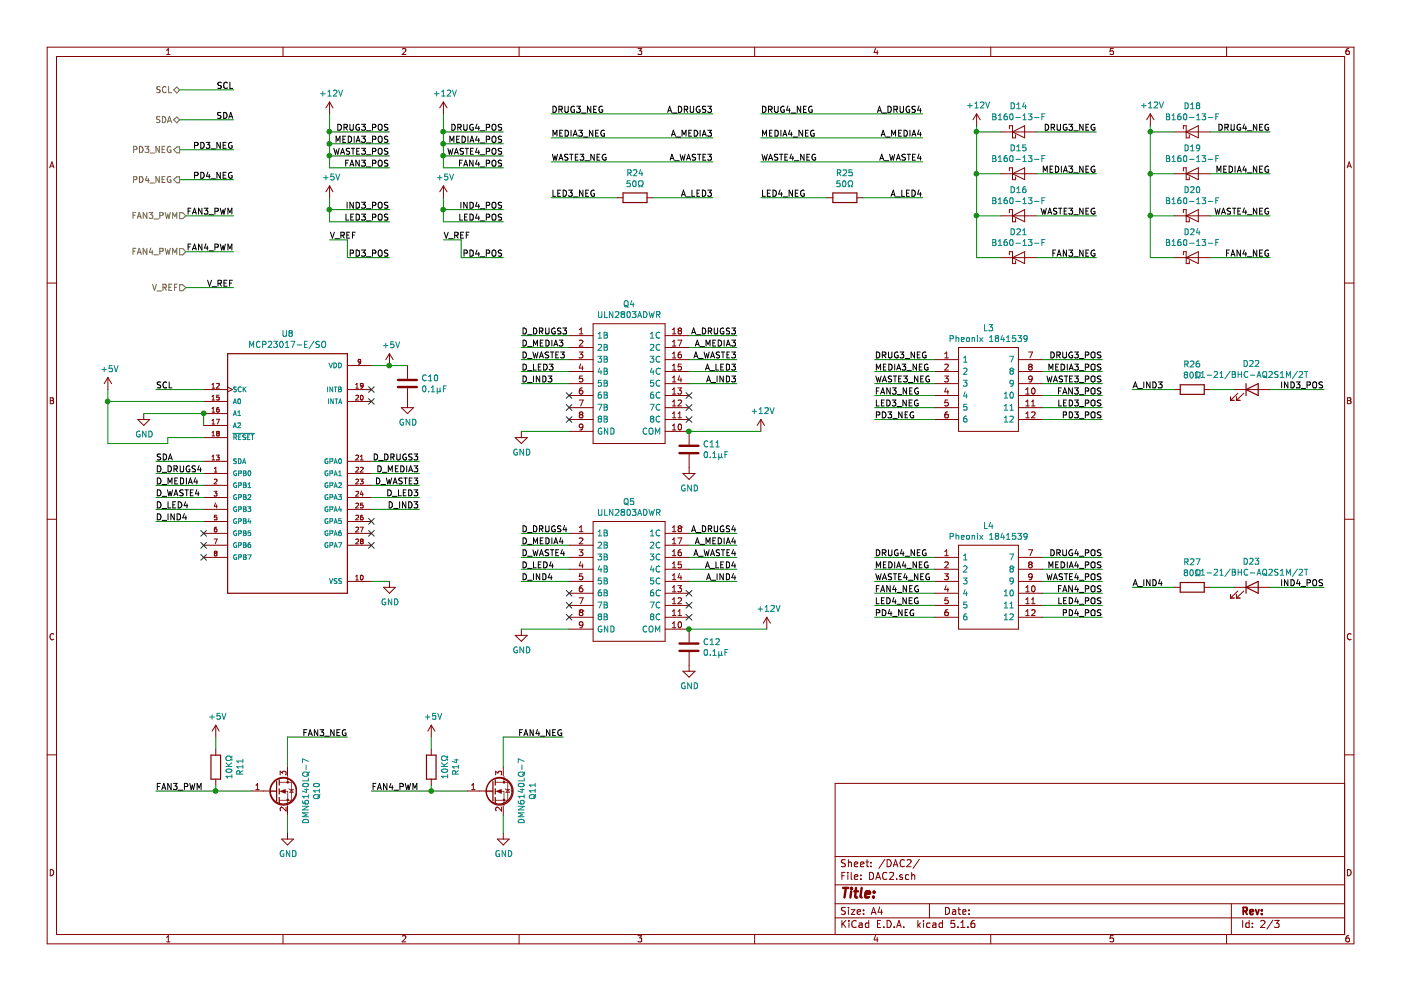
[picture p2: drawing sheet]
EESchema Schematic File Version 4
EELAYER 30 0
EELAYER END
$Descr A4 11693 8268
encoding utf-8
Sheet 2 3
Title ""
Date ""
Rev ""
Comp ""
Comment1 ""
Comment2 ""
Comment3 ""
Comment4 ""
$EndDescr
$Comp
L EVE-PCB-V4-rescue:GND-power-EVE-PCB-rescue #PWR?
U 1 1
P 3250 4850
AR Path="/5CD8860B" Ref="#PWR?"  Part="1" 
AR Path="/5CB20BFC/5CD8860B" Ref="#PWR?"  Part="1" 
AR Path="/5CA7DFAE/5CD8860B" Ref="#PWR?"  Part="1" 
AR Path="/5CA80A88/5CD8860B" Ref="#PWR056"  Part="1" 
F 0 "#PWR056" H 3250 4600 50  0001 C CNN
F 1 "GND" H 3255 4677 50  0000 C CNN
F 2 "" H 3250 4850 50  0001 C CNN
F 3 "" H 3250 4850 50  0001 C CNN
	1    3250 4850
	1    0    0    -1  
$EndComp
NoConn ~ 3100 3250
NoConn ~ 3100 3350
Wire Wire Line
	1700 3450 1700 3550
Connection ~ 1700 3450
$Comp
L EVE-PCB-V4-rescue:GND-power-EVE-PCB-rescue #PWR?
U 1 1
P 1200 3450
AR Path="/5CD88616" Ref="#PWR?"  Part="1" 
AR Path="/5CB20BFC/5CD88616" Ref="#PWR?"  Part="1" 
AR Path="/5CA7DFAE/5CD88616" Ref="#PWR?"  Part="1" 
AR Path="/5CA80A88/5CD88616" Ref="#PWR052"  Part="1" 
F 0 "#PWR052" H 1200 3200 50  0001 C CNN
F 1 "GND" H 1205 3277 50  0000 C CNN
F 2 "" H 1200 3450 50  0001 C CNN
F 3 "" H 1200 3450 50  0001 C CNN
	1    1200 3450
	1    0    0    -1  
$EndComp
Text Label 1300 3250 0    50   ~ 0
SCL
Text Label 1300 3850 0    50   ~ 0
SDA
Text HLabel 1500 750  0    50   BiDi ~ 0
SCL
Text HLabel 1500 1000 0    50   BiDi ~ 0
SDA
Text Label 1950 750  2    50   ~ 0
SCL
Text Label 1950 1000 2    50   ~ 0
SDA
Wire Wire Line
	1200 3450 1700 3450
$Comp
L EVE-PCB-V4-rescue:+5V-power-EVE-PCB-rescue #PWR?
U 1 1
P 900 3250
AR Path="/5CD88623" Ref="#PWR?"  Part="1" 
AR Path="/5CA7DFAE/5CD88623" Ref="#PWR?"  Part="1" 
AR Path="/5CA80A88/5CD88623" Ref="#PWR051"  Part="1" 
F 0 "#PWR051" H 900 3100 50  0001 C CNN
F 1 "+5V" H 915 3423 50  0000 C CNN
F 2 "" H 900 3250 50  0001 C CNN
F 3 "" H 900 3250 50  0001 C CNN
	1    900  3250
	1    0    0    -1  
$EndComp
Wire Wire Line
	3100 4850 3250 4850
$Comp
L EVE-PCB-V4-rescue:+5V-power-EVE-PCB-rescue #PWR?
U 1 1
P 3250 3050
AR Path="/5CD8862B" Ref="#PWR?"  Part="1" 
AR Path="/5CA7DFAE/5CD8862B" Ref="#PWR?"  Part="1" 
AR Path="/5CA80A88/5CD8862B" Ref="#PWR055"  Part="1" 
F 0 "#PWR055" H 3250 2900 50  0001 C CNN
F 1 "+5V" H 3265 3223 50  0000 C CNN
F 2 "" H 3250 3050 50  0001 C CNN
F 3 "" H 3250 3050 50  0001 C CNN
	1    3250 3050
	1    0    0    -1  
$EndComp
Wire Wire Line
	3100 3050 3250 3050
$Comp
L EVE-PCB-V4-rescue:1841539-SamacSys_Parts L?
U 1 1
P 7800 3000
AR Path="/5CA7DFAE/5CD88638" Ref="L?"  Part="1" 
AR Path="/5CA80A88/5CD88638" Ref="L3"  Part="1" 
F 0 "L3" H 8250 3265 50  0000 C CNN
F 1 "Pheonix 1841539" H 8250 3174 50  0000 C CNN
F 2 "SamacSys_Parts:1841539" H 8550 3100 50  0001 L CNN
F 3 "Pheonix 1841539" H 8550 3000 50  0001 L CNN
F 4 "Phoenix Contact PCB Terminal Block" H 8550 2900 50  0001 L CNN "Description"
F 5 "24.2" H 8550 2800 50  0001 L CNN "Height"
F 6 "651-1841539" H 8550 2700 50  0001 L CNN "Mouser Part Number"
F 7 "https://www.mouser.com/Search/Refine.aspx?Keyword=651-1841539" H 8550 2600 50  0001 L CNN "Mouser Price/Stock"
F 8 "Phoenix Contact" H 8550 2500 50  0001 L CNN "Manufacturer_Name"
F 9 "1841539" H 8550 2400 50  0001 L CNN "Manufacturer_Part_Number"
	1    7800 3000
	1    0    0    -1  
$EndComp
$Comp
L EVE-PCB-V4-rescue:ULN2803ADWR-SamacSys_Parts Q?
U 1 1
P 4750 2800
AR Path="/5CA7DFAE/5CD88645" Ref="Q?"  Part="1" 
AR Path="/5CA80A88/5CD88645" Ref="Q4"  Part="1" 
F 0 "Q4" H 5250 3065 50  0000 C CNN
F 1 "ULN2803ADWR" H 5250 2974 50  0000 C CNN
F 2 "Package_SO:SOIC-18W_7.5x11.6mm_P1.27mm" H 5600 2900 50  0001 L CNN
F 3 "ULN2803ADWR" H 5600 2800 50  0001 L CNN
F 4 "Darlington Transistor Array" H 5600 2700 50  0001 L CNN "Description"
F 5 "2.65" H 5600 2600 50  0001 L CNN "Height"
F 6 "595-ULN2803ADWR" H 5600 2500 50  0001 L CNN "Mouser Part Number"
F 7 "https://www.mouser.com/Search/Refine.aspx?Keyword=595-ULN2803ADWR" H 5600 2400 50  0001 L CNN "Mouser Price/Stock"
F 8 "Texas Instruments" H 5600 2300 50  0001 L CNN "Manufacturer_Name"
F 9 "ULN2803ADWR" H 5600 2200 50  0001 L CNN "Manufacturer_Part_Number"
F 10 "C9683" H 4750 2800 50  0001 C CNN "LCSC"
F 11 "SOIC-18_7.5x11.5x1.27P" H 4750 2800 50  0001 C CNN "Package"
	1    4750 2800
	1    0    0    -1  
$EndComp
Text Label 6150 3200 2    50   ~ 0
A_IND3
Text Label 6150 3100 2    50   ~ 0
A_LED3
Text Label 6150 3000 2    50   ~ 0
A_WASTE3
Text Label 6150 2900 2    50   ~ 0
A_MEDIA3
Text Label 6150 2800 2    50   ~ 0
A_DRUGS3
Text Label 4350 3200 0    50   ~ 0
D_IND3
Text Label 4350 3100 0    50   ~ 0
D_LED3
Text Label 4350 3000 0    50   ~ 0
D_WASTE3
Text Label 4350 2900 0    50   ~ 0
D_MEDIA3
Text Label 4350 2800 0    50   ~ 0
D_DRUGS3
Wire Wire Line
	6150 2800 5750 2800
Wire Wire Line
	6150 2900 5750 2900
Wire Wire Line
	6150 3000 5750 3000
Wire Wire Line
	6150 3100 5750 3100
Wire Wire Line
	6150 3200 5750 3200
NoConn ~ 5750 3500
NoConn ~ 4750 3500
$Comp
L EVE-PCB-V4-rescue:+12V-power-EVE-PCB-rescue #PWR?
U 1 1
P 6350 3600
AR Path="/5CA7DFAE/5CD8866E" Ref="#PWR?"  Part="1" 
AR Path="/5CA80A88/5CD8866E" Ref="#PWR065"  Part="1" 
F 0 "#PWR065" H 6350 3450 50  0001 C CNN
F 1 "+12V" H 6365 3773 50  0000 C CNN
F 2 "" H 6350 3600 50  0001 C CNN
F 3 "" H 6350 3600 50  0001 C CNN
	1    6350 3600
	1    0    0    -1  
$EndComp
$Comp
L EVE-PCB-V4-rescue:GND-power-EVE-PCB-rescue #PWR?
U 1 1
P 4350 3600
AR Path="/5CD88675" Ref="#PWR?"  Part="1" 
AR Path="/5CB20BFC/5CD88675" Ref="#PWR?"  Part="1" 
AR Path="/5CA7DFAE/5CD88675" Ref="#PWR?"  Part="1" 
AR Path="/5CA80A88/5CD88675" Ref="#PWR060"  Part="1" 
F 0 "#PWR060" H 4350 3350 50  0001 C CNN
F 1 "GND" H 4355 3427 50  0000 C CNN
F 2 "" H 4350 3600 50  0001 C CNN
F 3 "" H 4350 3600 50  0001 C CNN
	1    4350 3600
	1    0    0    -1  
$EndComp
Wire Wire Line
	4350 3600 4750 3600
Wire Wire Line
	4350 2800 4750 2800
Wire Wire Line
	4350 2900 4750 2900
Wire Wire Line
	4350 3000 4750 3000
Wire Wire Line
	4350 3100 4750 3100
Wire Wire Line
	4350 3200 4750 3200
Text Label 4600 950  0    50   ~ 0
DRUG3_NEG
Text Label 4600 1150 0    50   ~ 0
MEDIA3_NEG
Text Label 4600 1350 0    50   ~ 0
WASTE3_NEG
Text Label 4600 1650 0    50   ~ 0
LED3_NEG
Text Label 3250 1200 2    50   ~ 0
MEDIA3_POS
Text Label 3250 1300 2    50   ~ 0
WASTE3_POS
Text Label 3250 1400 2    50   ~ 0
FAN3_POS
$Comp
L EVE-PCB-V4-rescue:+12V-power-EVE-PCB-rescue #PWR?
U 1 1
P 2750 950
AR Path="/5CA7DFAE/5CD8868C" Ref="#PWR?"  Part="1" 
AR Path="/5CA80A88/5CD8868C" Ref="#PWR053"  Part="1" 
F 0 "#PWR053" H 2750 800 50  0001 C CNN
F 1 "+12V" H 2765 1123 50  0000 C CNN
F 2 "" H 2750 950 50  0001 C CNN
F 3 "" H 2750 950 50  0001 C CNN
	1    2750 950 
	1    0    0    -1  
$EndComp
Wire Wire Line
	2750 950  2750 1100
Wire Wire Line
	3250 1100 2750 1100
Connection ~ 2750 1100
Wire Wire Line
	2750 1100 2750 1200
Wire Wire Line
	3250 1200 2750 1200
Connection ~ 2750 1200
Wire Wire Line
	2750 1200 2750 1300
Wire Wire Line
	3250 1300 2750 1300
Connection ~ 2750 1300
Wire Wire Line
	2750 1300 2750 1400
Wire Wire Line
	3250 1400 2750 1400
Text Label 5950 1650 2    50   ~ 0
A_LED3
Text Label 5950 1350 2    50   ~ 0
A_WASTE3
Text Label 5950 1150 2    50   ~ 0
A_MEDIA3
Text Label 5950 950  2    50   ~ 0
A_DRUGS3
Text Label 9150 1100 2    50   ~ 0
DRUG3_NEG
Text Label 9150 1450 2    50   ~ 0
MEDIA3_NEG
Text Label 9150 1800 2    50   ~ 0
WASTE3_NEG
$Comp
L EVE-PCB-V4-rescue:+12V-power-EVE-PCB-rescue #PWR?
U 1 1
P 8150 1050
AR Path="/5CA7DFAE/5CD886BB" Ref="#PWR?"  Part="1" 
AR Path="/5CA80A88/5CD886BB" Ref="#PWR068"  Part="1" 
F 0 "#PWR068" H 8150 900 50  0001 C CNN
F 1 "+12V" H 8165 1223 50  0000 C CNN
F 2 "" H 8150 1050 50  0001 C CNN
F 3 "" H 8150 1050 50  0001 C CNN
	1    8150 1050
	1    0    0    -1  
$EndComp
$Comp
L EVE-PCB-V4-rescue:BAT43-Diode-EVE-PCB-rescue D?
U 1 1
P 8500 1800
AR Path="/5CA7DFAE/5CD886C1" Ref="D?"  Part="1" 
AR Path="/5CA80A88/5CD886C1" Ref="D16"  Part="1" 
F 0 "D16" H 8500 2016 50  0000 C CNN
F 1 "B160-13-F" H 8500 1925 50  0000 C CNN
F 2 "Diode_SMD:D_SMA" H 8500 1625 50  0001 C CNN
F 3 "B160-13-F" H 8500 1800 50  0001 C CNN
F 4 "C24784" H 8500 1800 50  0001 C CNN "LCSC"
F 5 "SMA,DO-214AC" H 8500 1800 50  0001 C CNN "Package"
	1    8500 1800
	1    0    0    -1  
$EndComp
$Comp
L EVE-PCB-V4-rescue:BAT43-Diode-EVE-PCB-rescue D?
U 1 1
P 8500 1450
AR Path="/5CA7DFAE/5CD886C9" Ref="D?"  Part="1" 
AR Path="/5CA80A88/5CD886C9" Ref="D15"  Part="1" 
F 0 "D15" H 8500 1666 50  0000 C CNN
F 1 "B160-13-F" H 8500 1575 50  0000 C CNN
F 2 "Diode_SMD:D_SMA" H 8500 1275 50  0001 C CNN
F 3 "B160-13-F" H 8500 1450 50  0001 C CNN
F 4 "C24784" H 8500 1450 50  0001 C CNN "LCSC"
F 5 "SMA,DO-214AC" H 8500 1450 50  0001 C CNN "Package"
	1    8500 1450
	1    0    0    -1  
$EndComp
$Comp
L EVE-PCB-V4-rescue:BAT43-Diode-EVE-PCB-rescue D?
U 1 1
P 8500 1100
AR Path="/5CA7DFAE/5CD886D0" Ref="D?"  Part="1" 
AR Path="/5CA80A88/5CD886D0" Ref="D14"  Part="1" 
F 0 "D14" H 8500 1316 50  0000 C CNN
F 1 "B160-13-F" H 8500 1225 50  0000 C CNN
F 2 "Diode_SMD:D_SMA" H 8500 925 50  0001 C CNN
F 3 "B160-13-F" H 8500 1100 50  0001 C CNN
F 4 "C24784" H 8500 1100 50  0001 C CNN "LCSC"
F 5 "SMA,DO-214AC" H 8500 1100 50  0001 C CNN "Package"
	1    8500 1100
	1    0    0    -1  
$EndComp
Wire Wire Line
	8150 1050 8150 1100
Wire Wire Line
	8350 1800 8150 1800
Wire Wire Line
	8350 1450 8150 1450
Connection ~ 8150 1450
Wire Wire Line
	8150 1450 8150 1800
Wire Wire Line
	8350 1100 8150 1100
Connection ~ 8150 1100
Wire Wire Line
	8150 1100 8150 1450
Wire Wire Line
	9150 1800 8650 1800
Wire Wire Line
	9150 1450 8650 1450
Wire Wire Line
	9150 1100 8650 1100
$Comp
L EVE-PCB-V4-rescue:R-Device-EVE-PCB-rescue R?
U 1 1
P 5300 1650
AR Path="/5CA7DFAE/5CD886E5" Ref="R?"  Part="1" 
AR Path="/5CA80A88/5CD886E5" Ref="R24"  Part="1" 
F 0 "R24" V 5093 1650 50  0000 C CNN
F 1 "50Ω" V 5184 1650 50  0000 C CNN
F 2 "Resistor_SMD:R_2512_6332Metric" V 5230 1650 50  0001 C CNN
F 3 "25121WF499JT4E" H 5300 1650 50  0001 C CNN
F 4 "C25487" H 5300 1650 50  0001 C CNN "LCSC"
F 5 "2512" H 5300 1650 50  0001 C CNN "Package"
F 6 "1.05" H 5300 1650 50  0001 C CNN "Power"
	1    5300 1650
	0    1    1    0   
$EndComp
Wire Wire Line
	5450 1650 5950 1650
Wire Wire Line
	5150 1650 4600 1650
Wire Wire Line
	4600 1350 5950 1350
Wire Wire Line
	4600 1150 5950 1150
Wire Wire Line
	4600 950  5950 950 
Text Label 10600 1100 2    50   ~ 0
DRUG4_NEG
Text Label 10600 1450 2    50   ~ 0
MEDIA4_NEG
Text Label 10600 1800 2    50   ~ 0
WASTE4_NEG
$Comp
L EVE-PCB-V4-rescue:+12V-power-EVE-PCB-rescue #PWR?
U 1 1
P 9600 1050
AR Path="/5CA7DFAE/5CD886FD" Ref="#PWR?"  Part="1" 
AR Path="/5CA80A88/5CD886FD" Ref="#PWR069"  Part="1" 
F 0 "#PWR069" H 9600 900 50  0001 C CNN
F 1 "+12V" H 9615 1223 50  0000 C CNN
F 2 "" H 9600 1050 50  0001 C CNN
F 3 "" H 9600 1050 50  0001 C CNN
	1    9600 1050
	1    0    0    -1  
$EndComp
$Comp
L EVE-PCB-V4-rescue:BAT43-Diode-EVE-PCB-rescue D?
U 1 1
P 9950 1800
AR Path="/5CA7DFAE/5CD88703" Ref="D?"  Part="1" 
AR Path="/5CA80A88/5CD88703" Ref="D20"  Part="1" 
F 0 "D20" H 9950 2016 50  0000 C CNN
F 1 "B160-13-F" H 9950 1925 50  0000 C CNN
F 2 "Diode_SMD:D_SMA" H 9950 1625 50  0001 C CNN
F 3 "B160-13-F" H 9950 1800 50  0001 C CNN
F 4 "C24784" H 9950 1800 50  0001 C CNN "LCSC"
F 5 "SMA,DO-214AC" H 9950 1800 50  0001 C CNN "Package"
	1    9950 1800
	1    0    0    -1  
$EndComp
$Comp
L EVE-PCB-V4-rescue:BAT43-Diode-EVE-PCB-rescue D?
U 1 1
P 9950 1450
AR Path="/5CA7DFAE/5CD8870B" Ref="D?"  Part="1" 
AR Path="/5CA80A88/5CD8870B" Ref="D19"  Part="1" 
F 0 "D19" H 9950 1666 50  0000 C CNN
F 1 "B160-13-F" H 9950 1575 50  0000 C CNN
F 2 "Diode_SMD:D_SMA" H 9950 1275 50  0001 C CNN
F 3 "B160-13-F" H 9950 1450 50  0001 C CNN
F 4 "C24784" H 9950 1450 50  0001 C CNN "LCSC"
F 5 "SMA,DO-214AC" H 9950 1450 50  0001 C CNN "Package"
	1    9950 1450
	1    0    0    -1  
$EndComp
$Comp
L EVE-PCB-V4-rescue:BAT43-Diode-EVE-PCB-rescue D?
U 1 1
P 9950 1100
AR Path="/5CA7DFAE/5CD88712" Ref="D?"  Part="1" 
AR Path="/5CA80A88/5CD88712" Ref="D18"  Part="1" 
F 0 "D18" H 9950 1316 50  0000 C CNN
F 1 "B160-13-F" H 9950 1225 50  0000 C CNN
F 2 "Diode_SMD:D_SMA" H 9950 925 50  0001 C CNN
F 3 "B160-13-F" H 9950 1100 50  0001 C CNN
F 4 "C24784" H 9950 1100 50  0001 C CNN "LCSC"
F 5 "SMA,DO-214AC" H 9950 1100 50  0001 C CNN "Package"
	1    9950 1100
	1    0    0    -1  
$EndComp
Wire Wire Line
	9600 1050 9600 1100
Wire Wire Line
	9800 1800 9600 1800
Wire Wire Line
	9800 1450 9600 1450
Connection ~ 9600 1450
Wire Wire Line
	9600 1450 9600 1800
Wire Wire Line
	9800 1100 9600 1100
Connection ~ 9600 1100
Wire Wire Line
	9600 1100 9600 1450
Wire Wire Line
	10600 1800 10100 1800
Wire Wire Line
	10600 1450 10100 1450
Wire Wire Line
	10600 1100 10100 1100
Text Label 6350 950  0    50   ~ 0
DRUG4_NEG
Text Label 6350 1150 0    50   ~ 0
MEDIA4_NEG
Text Label 6350 1350 0    50   ~ 0
WASTE4_NEG
Text Label 6350 1650 0    50   ~ 0
LED4_NEG
Text Label 7700 1650 2    50   ~ 0
A_LED4
Text Label 7700 1350 2    50   ~ 0
A_WASTE4
Text Label 7700 1150 2    50   ~ 0
A_MEDIA4
Text Label 7700 950  2    50   ~ 0
A_DRUGS4
$Comp
L EVE-PCB-V4-rescue:R-Device-EVE-PCB-rescue R?
U 1 1
P 7050 1650
AR Path="/5CA7DFAE/5CD8873C" Ref="R?"  Part="1" 
AR Path="/5CA80A88/5CD8873C" Ref="R25"  Part="1" 
F 0 "R25" V 6843 1650 50  0000 C CNN
F 1 "50Ω" V 6934 1650 50  0000 C CNN
F 2 "Resistor_SMD:R_2512_6332Metric" V 6980 1650 50  0001 C CNN
F 3 "25121WF499JT4E" H 7050 1650 50  0001 C CNN
F 4 "C25487" H 7050 1650 50  0001 C CNN "LCSC"
F 5 "2512" H 7050 1650 50  0001 C CNN "Package"
F 6 "1.05" H 7050 1650 50  0001 C CNN "Power"
	1    7050 1650
	0    1    1    0   
$EndComp
Wire Wire Line
	7200 1650 7700 1650
Wire Wire Line
	6900 1650 6350 1650
Wire Wire Line
	6350 1350 7700 1350
Wire Wire Line
	6350 1150 7700 1150
Wire Wire Line
	6350 950  7700 950 
Text Label 4200 1100 2    50   ~ 0
DRUG4_POS
Text Label 4200 1200 2    50   ~ 0
MEDIA4_POS
Text Label 4200 1300 2    50   ~ 0
WASTE4_POS
Text Label 4200 1400 2    50   ~ 0
FAN4_POS
$Comp
L EVE-PCB-V4-rescue:+12V-power-EVE-PCB-rescue #PWR?
U 1 1
P 3700 950
AR Path="/5CA7DFAE/5CD8874E" Ref="#PWR?"  Part="1" 
AR Path="/5CA80A88/5CD8874E" Ref="#PWR058"  Part="1" 
F 0 "#PWR058" H 3700 800 50  0001 C CNN
F 1 "+12V" H 3715 1123 50  0000 C CNN
F 2 "" H 3700 950 50  0001 C CNN
F 3 "" H 3700 950 50  0001 C CNN
	1    3700 950 
	1    0    0    -1  
$EndComp
Wire Wire Line
	3700 950  3700 1100
Wire Wire Line
	4200 1100 3700 1100
Connection ~ 3700 1100
Wire Wire Line
	3700 1100 3700 1200
Wire Wire Line
	4200 1200 3700 1200
Connection ~ 3700 1200
Wire Wire Line
	3700 1200 3700 1300
Wire Wire Line
	4200 1300 3700 1300
Connection ~ 3700 1300
Wire Wire Line
	3700 1300 3700 1400
Wire Wire Line
	4200 1400 3700 1400
Wire Wire Line
	1500 750  1950 750 
Wire Wire Line
	1500 1000 1950 1000
NoConn ~ 3100 4550
NoConn ~ 1700 4650
Wire Wire Line
	900  3350 900  3250
Wire Wire Line
	1300 3850 1700 3850
Wire Wire Line
	1300 3250 1700 3250
$Comp
L EVE-PCB-V4-rescue:1841539-SamacSys_Parts L?
U 1 1
P 7800 4650
AR Path="/5CA7DFAE/5CD8877F" Ref="L?"  Part="1" 
AR Path="/5CA80A88/5CD8877F" Ref="L4"  Part="1" 
F 0 "L4" H 8250 4915 50  0000 C CNN
F 1 "Pheonix 1841539" H 8250 4824 50  0000 C CNN
F 2 "SamacSys_Parts:1841539" H 8550 4750 50  0001 L CNN
F 3 "Pheonix 1841539" H 8550 4650 50  0001 L CNN
F 4 "Phoenix Contact PCB Terminal Block" H 8550 4550 50  0001 L CNN "Description"
F 5 "24.2" H 8550 4450 50  0001 L CNN "Height"
F 6 "651-1841539" H 8550 4350 50  0001 L CNN "Mouser Part Number"
F 7 "https://www.mouser.com/Search/Refine.aspx?Keyword=651-1841539" H 8550 4250 50  0001 L CNN "Mouser Price/Stock"
F 8 "Phoenix Contact" H 8550 4150 50  0001 L CNN "Manufacturer_Name"
F 9 "1841539" H 8550 4050 50  0001 L CNN "Manufacturer_Part_Number"
	1    7800 4650
	1    0    0    -1  
$EndComp
$Comp
L EVE-PCB-V4-rescue:ULN2803ADWR-SamacSys_Parts Q?
U 1 1
P 4750 4450
AR Path="/5CA7DFAE/5CD8878C" Ref="Q?"  Part="1" 
AR Path="/5CA80A88/5CD8878C" Ref="Q5"  Part="1" 
F 0 "Q5" H 5250 4715 50  0000 C CNN
F 1 "ULN2803ADWR" H 5250 4624 50  0000 C CNN
F 2 "Package_SO:SOIC-18W_7.5x11.6mm_P1.27mm" H 5600 4550 50  0001 L CNN
F 3 "ULN2803ADWR" H 5600 4450 50  0001 L CNN
F 4 "Darlington Transistor Array" H 5600 4350 50  0001 L CNN "Description"
F 5 "2.65" H 5600 4250 50  0001 L CNN "Height"
F 6 "595-ULN2803ADWR" H 5600 4150 50  0001 L CNN "Mouser Part Number"
F 7 "https://www.mouser.com/Search/Refine.aspx?Keyword=595-ULN2803ADWR" H 5600 4050 50  0001 L CNN "Mouser Price/Stock"
F 8 "Texas Instruments" H 5600 3950 50  0001 L CNN "Manufacturer_Name"
F 9 "ULN2803ADWR" H 5600 3850 50  0001 L CNN "Manufacturer_Part_Number"
F 10 "C9683" H 4750 4450 50  0001 C CNN "LCSC"
F 11 "SOIC-18_7.5x11.5x1.27P" H 4750 4450 50  0001 C CNN "Package"
	1    4750 4450
	1    0    0    -1  
$EndComp
Text Label 6150 4850 2    50   ~ 0
A_IND4
Text Label 6150 4750 2    50   ~ 0
A_LED4
Text Label 6150 4650 2    50   ~ 0
A_WASTE4
Text Label 6150 4550 2    50   ~ 0
A_MEDIA4
Text Label 6150 4450 2    50   ~ 0
A_DRUGS4
Text Label 4350 4850 0    50   ~ 0
D_IND4
Text Label 4350 4750 0    50   ~ 0
D_LED4
Text Label 4350 4650 0    50   ~ 0
D_WASTE4
Text Label 4350 4550 0    50   ~ 0
D_MEDIA4
Text Label 4350 4450 0    50   ~ 0
D_DRUGS4
Wire Wire Line
	6150 4450 5750 4450
Wire Wire Line
	6150 4550 5750 4550
Wire Wire Line
	6150 4650 5750 4650
Wire Wire Line
	6150 4750 5750 4750
Wire Wire Line
	6150 4850 5750 4850
NoConn ~ 5750 5150
NoConn ~ 4750 5150
$Comp
L EVE-PCB-V4-rescue:+12V-power-EVE-PCB-rescue #PWR?
U 1 1
P 6400 5250
AR Path="/5CA7DFAE/5CD887A9" Ref="#PWR?"  Part="1" 
AR Path="/5CA80A88/5CD887A9" Ref="#PWR066"  Part="1" 
F 0 "#PWR066" H 6400 5100 50  0001 C CNN
F 1 "+12V" H 6415 5423 50  0000 C CNN
F 2 "" H 6400 5250 50  0001 C CNN
F 3 "" H 6400 5250 50  0001 C CNN
	1    6400 5250
	1    0    0    -1  
$EndComp
$Comp
L EVE-PCB-V4-rescue:GND-power-EVE-PCB-rescue #PWR?
U 1 1
P 4350 5250
AR Path="/5CD887B0" Ref="#PWR?"  Part="1" 
AR Path="/5CB20BFC/5CD887B0" Ref="#PWR?"  Part="1" 
AR Path="/5CA7DFAE/5CD887B0" Ref="#PWR?"  Part="1" 
AR Path="/5CA80A88/5CD887B0" Ref="#PWR061"  Part="1" 
F 0 "#PWR061" H 4350 5000 50  0001 C CNN
F 1 "GND" H 4355 5077 50  0000 C CNN
F 2 "" H 4350 5250 50  0001 C CNN
F 3 "" H 4350 5250 50  0001 C CNN
	1    4350 5250
	1    0    0    -1  
$EndComp
Wire Wire Line
	4350 5250 4750 5250
Wire Wire Line
	4350 4450 4750 4450
Wire Wire Line
	4350 4550 4750 4550
Wire Wire Line
	4350 4650 4750 4650
Wire Wire Line
	4350 4750 4750 4750
Wire Wire Line
	4350 4850 4750 4850
Text Label 9200 3000 2    50   ~ 0
DRUG3_POS
Text Label 9200 3100 2    50   ~ 0
MEDIA3_POS
Text Label 9200 3200 2    50   ~ 0
WASTE3_POS
Text Label 9200 3400 2    50   ~ 0
LED3_POS
Text Label 9200 3300 2    50   ~ 0
FAN3_POS
Text Label 9200 3500 2    50   ~ 0
PD3_POS
Wire Wire Line
	9200 3000 8700 3000
Wire Wire Line
	9200 3100 8700 3100
Wire Wire Line
	9200 3200 8700 3200
Wire Wire Line
	9200 3300 8700 3300
Wire Wire Line
	9200 3400 8700 3400
Wire Wire Line
	9200 3500 8700 3500
Text Label 7300 3000 0    50   ~ 0
DRUG3_NEG
Text Label 7300 3100 0    50   ~ 0
MEDIA3_NEG
Text Label 7300 3200 0    50   ~ 0
WASTE3_NEG
Text Label 7300 3400 0    50   ~ 0
LED3_NEG
Text Label 7300 3300 0    50   ~ 0
FAN3_NEG
Text Label 7300 3500 0    50   ~ 0
PD3_NEG
Wire Wire Line
	7300 3000 7800 3000
Wire Wire Line
	7300 3100 7800 3100
Wire Wire Line
	7300 3200 7800 3200
Wire Wire Line
	7300 3300 7800 3300
Wire Wire Line
	7300 3400 7800 3400
Wire Wire Line
	7300 3500 7800 3500
Text Label 9200 4650 2    50   ~ 0
DRUG4_POS
Text Label 9200 4750 2    50   ~ 0
MEDIA4_POS
Text Label 9200 4850 2    50   ~ 0
WASTE4_POS
Text Label 9200 5050 2    50   ~ 0
LED4_POS
Text Label 9200 4950 2    50   ~ 0
FAN4_POS
Text Label 9200 5150 2    50   ~ 0
PD4_POS
Wire Wire Line
	9200 4650 8700 4650
Wire Wire Line
	9200 4750 8700 4750
Wire Wire Line
	9200 4850 8700 4850
Wire Wire Line
	9200 4950 8700 4950
Wire Wire Line
	9200 5050 8700 5050
Wire Wire Line
	9200 5150 8700 5150
Text Label 7300 4650 0    50   ~ 0
DRUG4_NEG
Text Label 7300 4750 0    50   ~ 0
MEDIA4_NEG
Text Label 7300 4850 0    50   ~ 0
WASTE4_NEG
Text Label 7300 5050 0    50   ~ 0
LED4_NEG
Text Label 7300 4950 0    50   ~ 0
FAN4_NEG
Text Label 7300 5150 0    50   ~ 0
PD4_NEG
Wire Wire Line
	7300 4650 7800 4650
Wire Wire Line
	7300 4750 7800 4750
Wire Wire Line
	7300 4850 7800 4850
Wire Wire Line
	7300 4950 7800 4950
Wire Wire Line
	7300 5050 7800 5050
Wire Wire Line
	7300 5150 7800 5150
Text Label 1950 1500 2    50   ~ 0
PD4_NEG
Text Label 1950 1250 2    50   ~ 0
PD3_NEG
Text HLabel 1500 1250 0    50   Output ~ 0
PD3_NEG
Text HLabel 1500 1500 0    50   Output ~ 0
PD4_NEG
Wire Wire Line
	1500 1250 1950 1250
Wire Wire Line
	1500 1500 1950 1500
Text Label 1300 4350 0    50   ~ 0
D_IND4
Text Label 1300 4250 0    50   ~ 0
D_LED4
Text Label 1300 4150 0    50   ~ 0
D_WASTE4
Text Label 1300 4050 0    50   ~ 0
D_MEDIA4
Text Label 1300 3950 0    50   ~ 0
D_DRUGS4
Wire Wire Line
	1300 3950 1700 3950
Wire Wire Line
	1300 4050 1700 4050
Wire Wire Line
	1300 4150 1700 4150
Wire Wire Line
	1300 4250 1700 4250
Wire Wire Line
	1300 4350 1700 4350
Text Label 3500 4250 2    50   ~ 0
D_IND3
Text Label 3500 4150 2    50   ~ 0
D_LED3
Text Label 3500 4050 2    50   ~ 0
D_WASTE3
Text Label 3500 3950 2    50   ~ 0
D_MEDIA3
Text Label 3500 3850 2    50   ~ 0
D_DRUGS3
Wire Wire Line
	3500 3850 3100 3850
Wire Wire Line
	3500 3950 3100 3950
Wire Wire Line
	3500 4050 3100 4050
Wire Wire Line
	3500 4150 3100 4150
Wire Wire Line
	3500 4250 3100 4250
$Comp
L EVE-PCB-V4-rescue:MCP23017T-E_SO-MCP23017T-E_SO U?
U 1 1
P 2400 3950
AR Path="/5CD88604" Ref="U?"  Part="1" 
AR Path="/5CB20BFC/5CD88604" Ref="U?"  Part="1" 
AR Path="/5CA7DFAE/5CD88604" Ref="U?"  Part="1" 
AR Path="/5CA80A88/5CD88604" Ref="U8"  Part="1" 
F 0 "U8" H 2400 5117 50  0000 C CNN
F 1 "MCP23017-E/SO" H 2400 5026 50  0000 C CNN
F 2 "Package_SO:SOIC-28W_7.5x17.9mm_P1.27mm" H 2400 3950 50  0001 L BNN
F 3 "MCP23017-E" H 2400 3950 50  0001 L BNN
F 4 "MCP23017T-E/SOCT-ND" H 2400 3950 50  0001 L BNN "Field4"
F 5 "16-bit Input/Output Expander, I2C interface, Pb-free28 SOIC .300in T/R" H 2400 3950 50  0001 L BNN "Field5"
F 6 "https://www.digikey.com/product-detail/en/microchip-technology/MCP23017T-E-SO/MCP23017T-E-SOCT-ND/5358289?utm_source=snapeda&utm_medium=aggregator&utm_campaign=symbol" H 2400 3950 50  0001 L BNN "Field6"
F 7 "SOIC-28 Microchip" H 2400 3950 50  0001 L BNN "Field7"
F 8 "MCP23017T-E/SO" H 2400 3950 50  0001 L BNN "Field8"
F 9 "C47023" H 2400 3950 50  0001 C CNN "LCSC"
F 10 "SOIC-28_300mil" H 2400 3950 50  0001 C CNN "Package"
	1    2400 3950
	1    0    0    -1  
$EndComp
Wire Wire Line
	1700 3650 1400 3650
Wire Wire Line
	1700 3350 900  3350
Connection ~ 900  3350
Wire Wire Line
	1400 3650 1400 3700
Wire Wire Line
	1400 3700 900  3700
Wire Wire Line
	900  3700 900  3350
$Comp
L EVE-PCB-V4-rescue:C-Device-EVE-PCB-rescue C?
U 1 1
P 3400 3200
AR Path="/5EBC703E" Ref="C?"  Part="1" 
AR Path="/5CA7DFAE/5EBC703E" Ref="C?"  Part="1" 
AR Path="/5CA80A88/5EBC703E" Ref="C10"  Part="1" 
F 0 "C10" H 3515 3246 50  0000 L CNN
F 1 "0.1μF" H 3515 3155 50  0000 L CNN
F 2 "Capacitor_SMD:C_0402_1005Metric" H 3438 3050 50  0001 C CNN
F 3 "CL05B104KO5NNNC" H 3400 3200 50  0001 C CNN
F 4 "C1525" H 3400 3200 50  0001 C CNN "LCSC"
F 5 "0402" H 3400 3200 50  0001 C CNN "Package"
	1    3400 3200
	1    0    0    -1  
$EndComp
$Comp
L EVE-PCB-V4-rescue:GND-power-EVE-PCB-rescue #PWR?
U 1 1
P 3400 3350
AR Path="/5EBC7044" Ref="#PWR?"  Part="1" 
AR Path="/5CA7DFAE/5EBC7044" Ref="#PWR?"  Part="1" 
AR Path="/5CA80A88/5EBC7044" Ref="#PWR057"  Part="1" 
F 0 "#PWR057" H 3400 3100 50  0001 C CNN
F 1 "GND" H 3405 3177 50  0000 C CNN
F 2 "" H 3400 3350 50  0001 C CNN
F 3 "" H 3400 3350 50  0001 C CNN
	1    3400 3350
	1    0    0    -1  
$EndComp
$Comp
L EVE-PCB-V4-rescue:C-Device-EVE-PCB-rescue C?
U 1 1
P 5750 3750
AR Path="/5EBDF886" Ref="C?"  Part="1" 
AR Path="/5CA7DFAE/5EBDF886" Ref="C?"  Part="1" 
AR Path="/5CA80A88/5EBDF886" Ref="C11"  Part="1" 
F 0 "C11" H 5865 3796 50  0000 L CNN
F 1 "0.1μF" H 5865 3705 50  0000 L CNN
F 2 "Capacitor_SMD:C_0402_1005Metric" H 5788 3600 50  0001 C CNN
F 3 "CL05B104KO5NNNC" H 5750 3750 50  0001 C CNN
F 4 "C1525" H 5750 3750 50  0001 C CNN "LCSC"
F 5 "0402" H 5750 3750 50  0001 C CNN "Package"
	1    5750 3750
	1    0    0    -1  
$EndComp
$Comp
L EVE-PCB-V4-rescue:GND-power-EVE-PCB-rescue #PWR?
U 1 1
P 5750 3900
AR Path="/5EBDF88C" Ref="#PWR?"  Part="1" 
AR Path="/5CA7DFAE/5EBDF88C" Ref="#PWR?"  Part="1" 
AR Path="/5CA80A88/5EBDF88C" Ref="#PWR063"  Part="1" 
F 0 "#PWR063" H 5750 3650 50  0001 C CNN
F 1 "GND" H 5755 3727 50  0000 C CNN
F 2 "" H 5750 3900 50  0001 C CNN
F 3 "" H 5750 3900 50  0001 C CNN
	1    5750 3900
	1    0    0    -1  
$EndComp
$Comp
L EVE-PCB-V4-rescue:C-Device-EVE-PCB-rescue C?
U 1 1
P 5750 5400
AR Path="/5EBE88A6" Ref="C?"  Part="1" 
AR Path="/5CA7DFAE/5EBE88A6" Ref="C?"  Part="1" 
AR Path="/5CA80A88/5EBE88A6" Ref="C12"  Part="1" 
F 0 "C12" H 5865 5446 50  0000 L CNN
F 1 "0.1μF" H 5865 5355 50  0000 L CNN
F 2 "Capacitor_SMD:C_0402_1005Metric" H 5788 5250 50  0001 C CNN
F 3 "CL05B104KO5NNNC" H 5750 5400 50  0001 C CNN
F 4 "C1525" H 5750 5400 50  0001 C CNN "LCSC"
F 5 "0402" H 5750 5400 50  0001 C CNN "Package"
	1    5750 5400
	1    0    0    -1  
$EndComp
$Comp
L EVE-PCB-V4-rescue:GND-power-EVE-PCB-rescue #PWR?
U 1 1
P 5750 5550
AR Path="/5EBE88AC" Ref="#PWR?"  Part="1" 
AR Path="/5CA7DFAE/5EBE88AC" Ref="#PWR?"  Part="1" 
AR Path="/5CA80A88/5EBE88AC" Ref="#PWR064"  Part="1" 
F 0 "#PWR064" H 5750 5300 50  0001 C CNN
F 1 "GND" H 5755 5377 50  0000 C CNN
F 2 "" H 5750 5550 50  0001 C CNN
F 3 "" H 5750 5550 50  0001 C CNN
	1    5750 5550
	1    0    0    -1  
$EndComp
Wire Wire Line
	3250 3050 3400 3050
Connection ~ 3250 3050
$Comp
L Device:LED D?
U 1 1
P 10450 3250
AR Path="/5CA7DFAE/5EB317F2" Ref="D?"  Part="1" 
AR Path="/5CA80A88/5EB317F2" Ref="D22"  Part="1" 
F 0 "D22" H 10443 3466 50  0000 C CNN
F 1 "11-21/BHC-AQ2S1M/2T" H 10443 3375 50  0000 C CNN
F 2 "LED_SMD:LED_1206_3216Metric" H 10450 3250 50  0001 C CNN
F 3 "11-21/BHC-AQ2S1M/2T (Blue)" H 10450 3250 50  0001 C CNN
F 4 "C264323" H 10450 3250 50  0001 C CNN "LCSC"
F 5 "LED_1206" H 10450 3250 50  0001 C CNN "Package"
	1    10450 3250
	1    0    0    -1  
$EndComp
Text Label 9450 3250 0    50   ~ 0
A_IND3
Wire Wire Line
	10100 3250 10300 3250
$Comp
L Device:R R?
U 1 1
P 9950 3250
AR Path="/5CA7DFAE/5EB317FC" Ref="R?"  Part="1" 
AR Path="/5CA80A88/5EB317FC" Ref="R26"  Part="1" 
F 0 "R26" V 10157 3250 50  0000 C CNN
F 1 "80Ω" V 10066 3250 50  0000 C CNN
F 2 "Resistor_SMD:R_0805_2012Metric" V 9880 3250 50  0001 C CNN
F 3 "0805W8F806JT5E" H 9950 3250 50  0001 C CNN
F 4 "C17833" V 9950 3250 50  0001 C CNN "LCSC"
F 5 "0805" H 9950 3250 50  0001 C CNN "Package"
F 6 "0.173" H 9950 3250 50  0001 C CNN "Power"
	1    9950 3250
	0    -1   -1   0   
$EndComp
Wire Wire Line
	9450 3250 9800 3250
$Comp
L Device:LED D?
U 1 1
P 10450 4900
AR Path="/5CA7DFAE/5EB31805" Ref="D?"  Part="1" 
AR Path="/5CA80A88/5EB31805" Ref="D23"  Part="1" 
F 0 "D23" H 10443 5116 50  0000 C CNN
F 1 "11-21/BHC-AQ2S1M/2T" H 10443 5025 50  0000 C CNN
F 2 "LED_SMD:LED_1206_3216Metric" H 10450 4900 50  0001 C CNN
F 3 "11-21/BHC-AQ2S1M/2T (Blue)" H 10450 4900 50  0001 C CNN
F 4 "C264323" H 10450 4900 50  0001 C CNN "LCSC"
F 5 "LED_1206" H 10450 4900 50  0001 C CNN "Package"
	1    10450 4900
	1    0    0    -1  
$EndComp
Text Label 9450 4900 0    50   ~ 0
A_IND4
Wire Wire Line
	10100 4900 10300 4900
$Comp
L Device:R R?
U 1 1
P 9950 4900
AR Path="/5CA7DFAE/5EB3180F" Ref="R?"  Part="1" 
AR Path="/5CA80A88/5EB3180F" Ref="R27"  Part="1" 
F 0 "R27" V 10157 4900 50  0000 C CNN
F 1 "80Ω" V 10066 4900 50  0000 C CNN
F 2 "Resistor_SMD:R_0805_2012Metric" V 9880 4900 50  0001 C CNN
F 3 "0805W8F806JT5E" H 9950 4900 50  0001 C CNN
F 4 "C17833" V 9950 4900 50  0001 C CNN "LCSC"
F 5 "0805" H 9950 4900 50  0001 C CNN "Package"
F 6 "0.173" H 9950 4900 50  0001 C CNN "Power"
	1    9950 4900
	0    -1   -1   0   
$EndComp
Wire Wire Line
	9450 4900 9800 4900
Text Label 3250 1100 2    50   ~ 0
DRUG3_POS
Wire Wire Line
	3250 1750 2750 1750
Text Label 3250 1750 2    50   ~ 0
IND3_POS
Text Label 11050 3250 2    50   ~ 0
IND3_POS
Wire Wire Line
	4200 1750 3700 1750
Text Label 4200 1750 2    50   ~ 0
IND4_POS
Text Label 11050 4900 2    50   ~ 0
IND4_POS
Wire Wire Line
	10600 4900 11050 4900
Wire Wire Line
	10600 3250 11050 3250
Wire Wire Line
	5750 3600 6350 3600
Connection ~ 5750 3600
Wire Wire Line
	5750 5250 6400 5250
Connection ~ 5750 5250
Wire Wire Line
	3700 1650 3700 1750
NoConn ~ 1700 4450
NoConn ~ 1700 4550
NoConn ~ 3100 4350
NoConn ~ 3100 4450
NoConn ~ 4750 3300
NoConn ~ 4750 3400
NoConn ~ 4750 4950
NoConn ~ 4750 5050
NoConn ~ 5750 4950
NoConn ~ 5750 5050
NoConn ~ 5750 3400
NoConn ~ 5750 3300
Text Label 1950 1800 2    50   ~ 0
FAN3_PWM
Text Label 1950 2100 2    50   ~ 0
FAN4_PWM
Wire Wire Line
	1950 1800 1550 1800
Wire Wire Line
	1950 2100 1550 2100
Text HLabel 1550 1800 0    50   Input ~ 0
FAN3_PWM
Text HLabel 1550 2100 0    50   Input ~ 0
FAN4_PWM
Wire Wire Line
	4200 1850 3700 1850
Text Label 4200 1850 2    50   ~ 0
LED4_POS
Text Label 3250 1850 2    50   ~ 0
LED3_POS
Wire Wire Line
	3250 1850 2750 1850
Connection ~ 2750 1750
Wire Wire Line
	2750 1650 2750 1750
Wire Wire Line
	2750 1750 2750 1850
Wire Wire Line
	3700 1850 3700 1750
Connection ~ 3700 1750
Text Label 9150 2150 2    50   ~ 0
FAN3_NEG
$Comp
L EVE-PCB-V4-rescue:BAT43-Diode-EVE-PCB-rescue D?
U 1 1
P 8500 2150
AR Path="/5CA7DFAE/5F1346D8" Ref="D?"  Part="1" 
AR Path="/5CA80A88/5F1346D8" Ref="D21"  Part="1" 
F 0 "D21" H 8500 2366 50  0000 C CNN
F 1 "B160-13-F" H 8500 2275 50  0000 C CNN
F 2 "Diode_SMD:D_SMA" H 8500 1975 50  0001 C CNN
F 3 "B160-13-F" H 8500 2150 50  0001 C CNN
F 4 "C24784" H 8500 2150 50  0001 C CNN "LCSC"
F 5 "SMA,DO-214AC" H 8500 2150 50  0001 C CNN "Package"
	1    8500 2150
	1    0    0    -1  
$EndComp
Wire Wire Line
	9150 2150 8650 2150
Text Label 10600 2150 2    50   ~ 0
FAN4_NEG
$Comp
L EVE-PCB-V4-rescue:BAT43-Diode-EVE-PCB-rescue D?
U 1 1
P 9950 2150
AR Path="/5CA7DFAE/5F1346E2" Ref="D?"  Part="1" 
AR Path="/5CA80A88/5F1346E2" Ref="D24"  Part="1" 
F 0 "D24" H 9950 2366 50  0000 C CNN
F 1 "B160-13-F" H 9950 2275 50  0000 C CNN
F 2 "Diode_SMD:D_SMA" H 9950 1975 50  0001 C CNN
F 3 "B160-13-F" H 9950 2150 50  0001 C CNN
F 4 "C24784" H 9950 2150 50  0001 C CNN "LCSC"
F 5 "SMA,DO-214AC" H 9950 2150 50  0001 C CNN "Package"
	1    9950 2150
	1    0    0    -1  
$EndComp
Wire Wire Line
	10600 2150 10100 2150
Wire Wire Line
	9600 2150 9800 2150
Wire Wire Line
	8150 2150 8350 2150
Wire Wire Line
	8150 2150 8150 1800
Connection ~ 8150 1800
Wire Wire Line
	9600 2150 9600 1800
Connection ~ 9600 1800
Text Label 2900 6150 2    50   ~ 0
FAN3_NEG
Wire Wire Line
	2900 6150 2400 6150
$Comp
L EVE-PCB-V4-rescue:R-Device-EVE-PCB-rescue R?
U 1 1
P 1800 6400
AR Path="/5F16A490" Ref="R?"  Part="1" 
AR Path="/5CA7DFAE/5F16A490" Ref="R?"  Part="1" 
AR Path="/5CA80A88/5F16A490" Ref="R11"  Part="1" 
F 0 "R11" V 1593 6400 50  0000 C CNN
F 1 "10KΩ" V 1684 6400 50  0000 C CNN
F 2 "Resistor_SMD:R_0402_1005Metric" V 1730 6400 50  0001 C CNN
F 3 "0402WGF7503TCE" H 1800 6400 50  0001 C CNN
F 4 "C25744" V 1800 6400 50  0001 C CNN "LCSC"
F 5 "0402" H 1800 6400 50  0001 C CNN "Package"
F 6 "low" H 1800 6400 50  0001 C CNN "Power"
	1    1800 6400
	-1   0    0    -1  
$EndComp
Text Label 1300 6600 0    50   ~ 0
FAN3_PWM
$Comp
L EVE-PCB-V4-rescue:+5V-power-EVE-PCB-rescue #PWR?
U 1 1
P 1800 6150
AR Path="/5F16A497" Ref="#PWR?"  Part="1" 
AR Path="/5CA7DFAE/5F16A497" Ref="#PWR?"  Part="1" 
AR Path="/5CA80A88/5F16A497" Ref="#PWR0112"  Part="1" 
F 0 "#PWR0112" H 1800 6000 50  0001 C CNN
F 1 "+5V" H 1815 6323 50  0000 C CNN
F 2 "" H 1800 6150 50  0001 C CNN
F 3 "" H 1800 6150 50  0001 C CNN
	1    1800 6150
	1    0    0    -1  
$EndComp
Wire Wire Line
	1800 6150 1800 6250
$Comp
L EVE-PCB-V4-rescue:GND-power-EVE-PCB-rescue #PWR?
U 1 1
P 2400 6950
AR Path="/5F16A49E" Ref="#PWR?"  Part="1" 
AR Path="/5CB20BFC/5F16A49E" Ref="#PWR?"  Part="1" 
AR Path="/5CA7DFAE/5F16A49E" Ref="#PWR?"  Part="1" 
AR Path="/5CA80A88/5F16A49E" Ref="#PWR0113"  Part="1" 
F 0 "#PWR0113" H 2400 6700 50  0001 C CNN
F 1 "GND" H 2405 6777 50  0000 C CNN
F 2 "" H 2400 6950 50  0001 C CNN
F 3 "" H 2400 6950 50  0001 C CNN
	1    2400 6950
	1    0    0    -1  
$EndComp
Wire Wire Line
	2400 6800 2400 6950
$Comp
L Transistor_FET:DMN10H220L Q?
U 1 1
P 2300 6600
AR Path="/5F16A4A5" Ref="Q?"  Part="1" 
AR Path="/5CA7DFAE/5F16A4A5" Ref="Q?"  Part="1" 
AR Path="/5CA80A88/5F16A4A5" Ref="Q10"  Part="1" 
F 0 "Q10" V 2642 6600 50  0000 C CNN
F 1 "DMN6140LQ-7" V 2551 6600 50  0000 C CNN
F 2 "Package_TO_SOT_SMD:SOT-23" H 2500 6525 50  0001 L CIN
F 3 "DMN6140LQ-7" H 2300 6600 50  0001 L CNN
F 4 "C155271" H 2300 6600 50  0001 C CNN "LCSC"
F 5 "SOT-23-3" H 2300 6600 50  0001 C CNN "Package"
	1    2300 6600
	1    0    0    -1  
$EndComp
Wire Wire Line
	1300 6600 1800 6600
Wire Wire Line
	1800 6600 1800 6550
Connection ~ 1800 6600
Wire Wire Line
	1800 6600 2100 6600
Wire Wire Line
	2400 6150 2400 6400
Text Label 4700 6150 2    50   ~ 0
FAN4_NEG
Wire Wire Line
	4700 6150 4200 6150
$Comp
L EVE-PCB-V4-rescue:R-Device-EVE-PCB-rescue R?
U 1 1
P 3600 6400
AR Path="/5F16A4B5" Ref="R?"  Part="1" 
AR Path="/5CA7DFAE/5F16A4B5" Ref="R?"  Part="1" 
AR Path="/5CA80A88/5F16A4B5" Ref="R14"  Part="1" 
F 0 "R14" V 3393 6400 50  0000 C CNN
F 1 "10KΩ" V 3484 6400 50  0000 C CNN
F 2 "Resistor_SMD:R_0402_1005Metric" V 3530 6400 50  0001 C CNN
F 3 "0402WGF7503TCE" H 3600 6400 50  0001 C CNN
F 4 "C25744" V 3600 6400 50  0001 C CNN "LCSC"
F 5 "0402" H 3600 6400 50  0001 C CNN "Package"
F 6 "low" H 3600 6400 50  0001 C CNN "Power"
	1    3600 6400
	-1   0    0    -1  
$EndComp
Text Label 3100 6600 0    50   ~ 0
FAN4_PWM
$Comp
L EVE-PCB-V4-rescue:+5V-power-EVE-PCB-rescue #PWR?
U 1 1
P 3600 6150
AR Path="/5F16A4BC" Ref="#PWR?"  Part="1" 
AR Path="/5CA7DFAE/5F16A4BC" Ref="#PWR?"  Part="1" 
AR Path="/5CA80A88/5F16A4BC" Ref="#PWR0114"  Part="1" 
F 0 "#PWR0114" H 3600 6000 50  0001 C CNN
F 1 "+5V" H 3615 6323 50  0000 C CNN
F 2 "" H 3600 6150 50  0001 C CNN
F 3 "" H 3600 6150 50  0001 C CNN
	1    3600 6150
	1    0    0    -1  
$EndComp
Wire Wire Line
	3600 6150 3600 6250
$Comp
L EVE-PCB-V4-rescue:GND-power-EVE-PCB-rescue #PWR?
U 1 1
P 4200 6950
AR Path="/5F16A4C3" Ref="#PWR?"  Part="1" 
AR Path="/5CB20BFC/5F16A4C3" Ref="#PWR?"  Part="1" 
AR Path="/5CA7DFAE/5F16A4C3" Ref="#PWR?"  Part="1" 
AR Path="/5CA80A88/5F16A4C3" Ref="#PWR0115"  Part="1" 
F 0 "#PWR0115" H 4200 6700 50  0001 C CNN
F 1 "GND" H 4205 6777 50  0000 C CNN
F 2 "" H 4200 6950 50  0001 C CNN
F 3 "" H 4200 6950 50  0001 C CNN
	1    4200 6950
	1    0    0    -1  
$EndComp
Wire Wire Line
	4200 6800 4200 6950
$Comp
L Transistor_FET:DMN10H220L Q?
U 1 1
P 4100 6600
AR Path="/5F16A4CA" Ref="Q?"  Part="1" 
AR Path="/5CA7DFAE/5F16A4CA" Ref="Q?"  Part="1" 
AR Path="/5CA80A88/5F16A4CA" Ref="Q11"  Part="1" 
F 0 "Q11" V 4442 6600 50  0000 C CNN
F 1 "DMN6140LQ-7" V 4351 6600 50  0000 C CNN
F 2 "Package_TO_SOT_SMD:SOT-23" H 4300 6525 50  0001 L CIN
F 3 "DMN6140LQ-7" H 4100 6600 50  0001 L CNN
F 4 "C155271" H 4100 6600 50  0001 C CNN "LCSC"
F 5 "SOT-23-3" H 4100 6600 50  0001 C CNN "Package"
	1    4100 6600
	1    0    0    -1  
$EndComp
Wire Wire Line
	3100 6600 3600 6600
Wire Wire Line
	3600 6600 3600 6550
Connection ~ 3600 6600
Wire Wire Line
	3600 6600 3900 6600
Wire Wire Line
	4200 6150 4200 6400
$Comp
L EVE-PCB-V4-rescue:+5V-power-EVE-PCB-rescue #PWR?
U 1 1
P 2750 1650
AR Path="/5EF9014D" Ref="#PWR?"  Part="1" 
AR Path="/5CA7DFAE/5EF9014D" Ref="#PWR?"  Part="1" 
AR Path="/5CA80A88/5EF9014D" Ref="#PWR0125"  Part="1" 
F 0 "#PWR0125" H 2750 1500 50  0001 C CNN
F 1 "+5V" H 2765 1823 50  0000 C CNN
F 2 "" H 2750 1650 50  0001 C CNN
F 3 "" H 2750 1650 50  0001 C CNN
	1    2750 1650
	1    0    0    -1  
$EndComp
$Comp
L EVE-PCB-V4-rescue:+5V-power-EVE-PCB-rescue #PWR?
U 1 1
P 3700 1650
AR Path="/5EF9957C" Ref="#PWR?"  Part="1" 
AR Path="/5CA7DFAE/5EF9957C" Ref="#PWR?"  Part="1" 
AR Path="/5CA80A88/5EF9957C" Ref="#PWR0126"  Part="1" 
F 0 "#PWR0126" H 3700 1500 50  0001 C CNN
F 1 "+5V" H 3715 1823 50  0000 C CNN
F 2 "" H 3700 1650 50  0001 C CNN
F 3 "" H 3700 1650 50  0001 C CNN
	1    3700 1650
	1    0    0    -1  
$EndComp
Text HLabel 1550 2400 0    50   Input ~ 0
V_REF
Text Label 1950 2400 2    50   ~ 0
V_REF
Wire Wire Line
	1950 2400 1550 2400
Text Label 3250 2150 2    50   ~ 0
PD3_POS
Text Label 4200 2150 2    50   ~ 0
PD4_POS
Text Label 2750 2000 0    50   ~ 0
V_REF
Text Label 3700 2000 0    50   ~ 0
V_REF
Wire Wire Line
	3700 2000 3850 2000
Wire Wire Line
	3850 2000 3850 2150
Wire Wire Line
	3850 2150 4200 2150
Wire Wire Line
	2750 2000 2900 2000
Wire Wire Line
	2900 2000 2900 2150
Wire Wire Line
	2900 2150 3250 2150
$EndSCHEMATC
